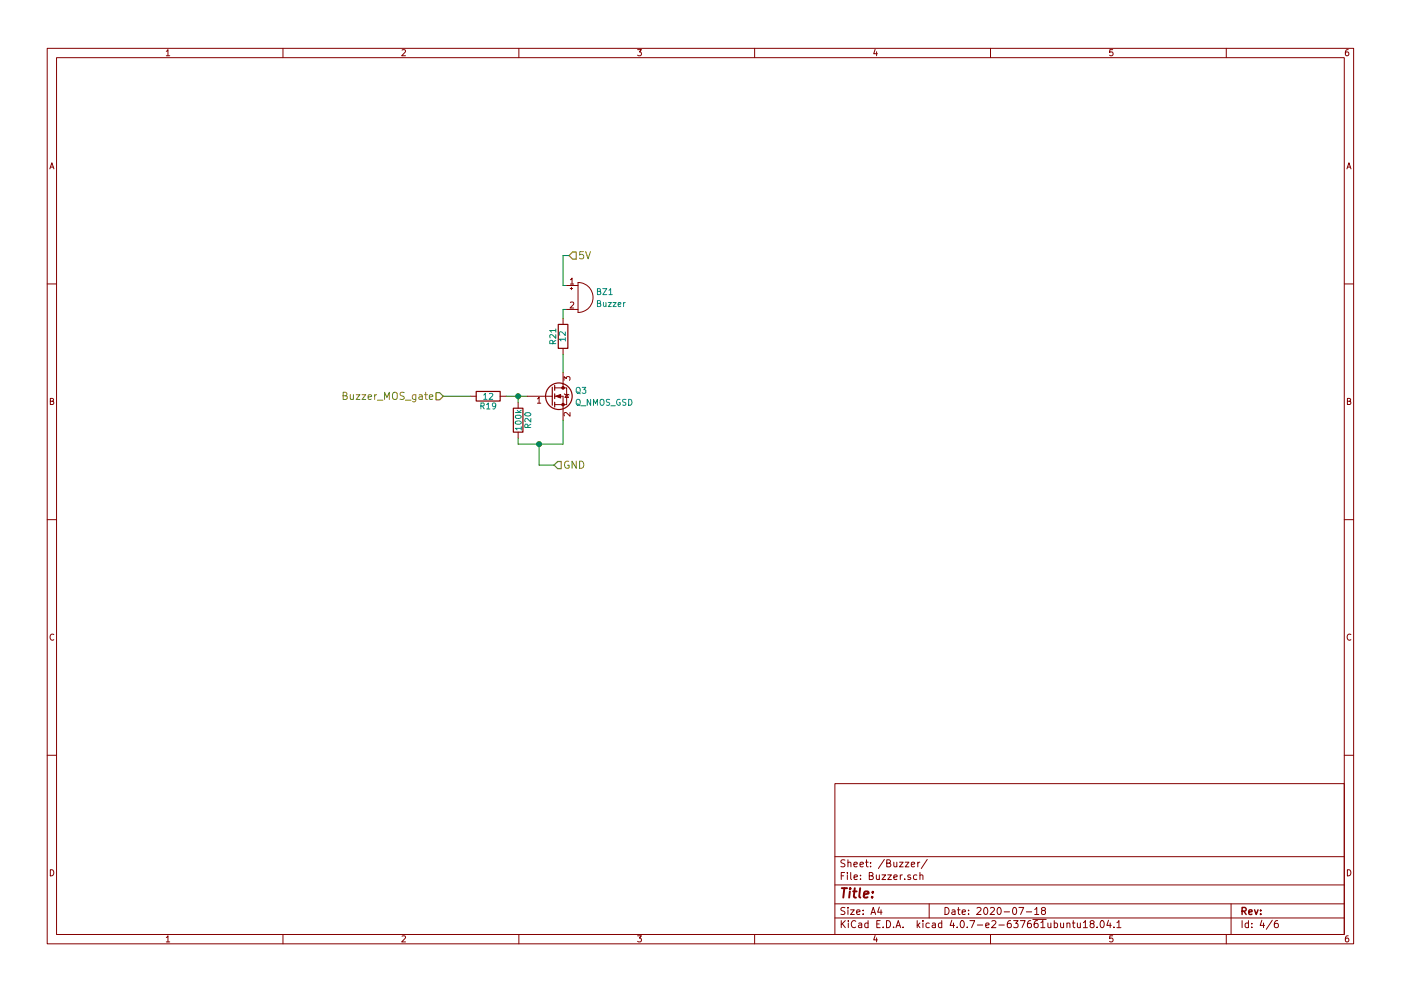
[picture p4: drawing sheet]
EESchema Schematic File Version 4
EELAYER 30 0
EELAYER END
$Descr A4 11693 8268
encoding utf-8
Sheet 4 6
Title ""
Date "2020-07-18"
Rev ""
Comp ""
Comment1 ""
Comment2 ""
Comment3 ""
Comment4 ""
$EndDescr
$Comp
L panel-rescue:Buzzer BZ1
U 1 1
P 4825 2475
F 0 "BZ1" H 4975 2525 50  0000 L CNN
F 1 "Buzzer" H 4975 2425 50  0000 L CNN
F 2 "Buzzer_Beeper:MagneticBuzzer_ProSignal_ABT-410-RC" V 4800 2575 50  0001 C CNN
F 3 "" V 4800 2575 50  0001 C CNN
	1    4825 2475
	1    0    0    -1  
$EndComp
$Comp
L panel-rescue:Q_NMOS_GSD Q3
U 1 1
P 4600 3300
F 0 "Q3" H 4800 3350 50  0000 L CNN
F 1 "Q_NMOS_GSD" H 4800 3250 50  0000 L CNN
F 2 "Package_TO_SOT_SMD:SOT-23_Handsoldering" H 4800 3400 50  0001 C CNN
F 3 "" H 4600 3300 50  0001 C CNN
	1    4600 3300
	1    0    0    -1  
$EndComp
$Comp
L panel-rescue:R R21
U 1 1
P 4700 2800
F 0 "R21" V 4780 2800 50  0000 C CNN
F 1 "12" V 4700 2800 50  0000 C CNN
F 2 "Resistor_SMD:R_1206_3216Metric_Pad1.30x1.75mm_HandSolder" V 4630 2800 50  0001 C CNN
F 3 "" H 4700 2800 50  0001 C CNN
	1    4700 2800
	-1   0    0    1   
$EndComp
$Comp
L panel-rescue:R R20
U 1 1
P 4325 3500
F 0 "R20" V 4405 3500 50  0000 C CNN
F 1 "100k" V 4325 3500 50  0000 C CNN
F 2 "Resistor_SMD:R_1206_3216Metric_Pad1.30x1.75mm_HandSolder" V 4255 3500 50  0001 C CNN
F 3 "" H 4325 3500 50  0001 C CNN
	1    4325 3500
	1    0    0    -1  
$EndComp
$Comp
L panel-rescue:R R19
U 1 1
P 4075 3300
F 0 "R19" V 4155 3300 50  0000 C CNN
F 1 "12" V 4075 3300 50  0000 C CNN
F 2 "Resistor_SMD:R_1206_3216Metric_Pad1.30x1.75mm_HandSolder" V 4005 3300 50  0001 C CNN
F 3 "" H 4075 3300 50  0001 C CNN
	1    4075 3300
	0    1    1    0   
$EndComp
Wire Wire Line
	4225 3300 4325 3300
Wire Wire Line
	4325 3350 4325 3300
Connection ~ 4325 3300
Wire Wire Line
	4325 3650 4325 3700
Wire Wire Line
	4325 3700 4500 3700
Wire Wire Line
	4700 3700 4700 3500
Wire Wire Line
	4500 3700 4500 3875
Connection ~ 4500 3700
Wire Wire Line
	4700 2950 4700 3100
Wire Wire Line
	4700 2650 4700 2575
Wire Wire Line
	4700 2575 4725 2575
Wire Wire Line
	4700 2375 4725 2375
Wire Wire Line
	4700 2125 4700 2375
Text HLabel 3700 3300 0    60   Input ~ 0
Buzzer_MOS_gate
Wire Wire Line
	3925 3300 3700 3300
Text HLabel 4750 2125 2    60   Input ~ 0
5V
Wire Wire Line
	4700 2125 4750 2125
Text HLabel 4625 3875 2    60   Input ~ 0
GND
Wire Wire Line
	4500 3875 4625 3875
Wire Wire Line
	4325 3300 4400 3300
Wire Wire Line
	4500 3700 4700 3700
$EndSCHEMATC
